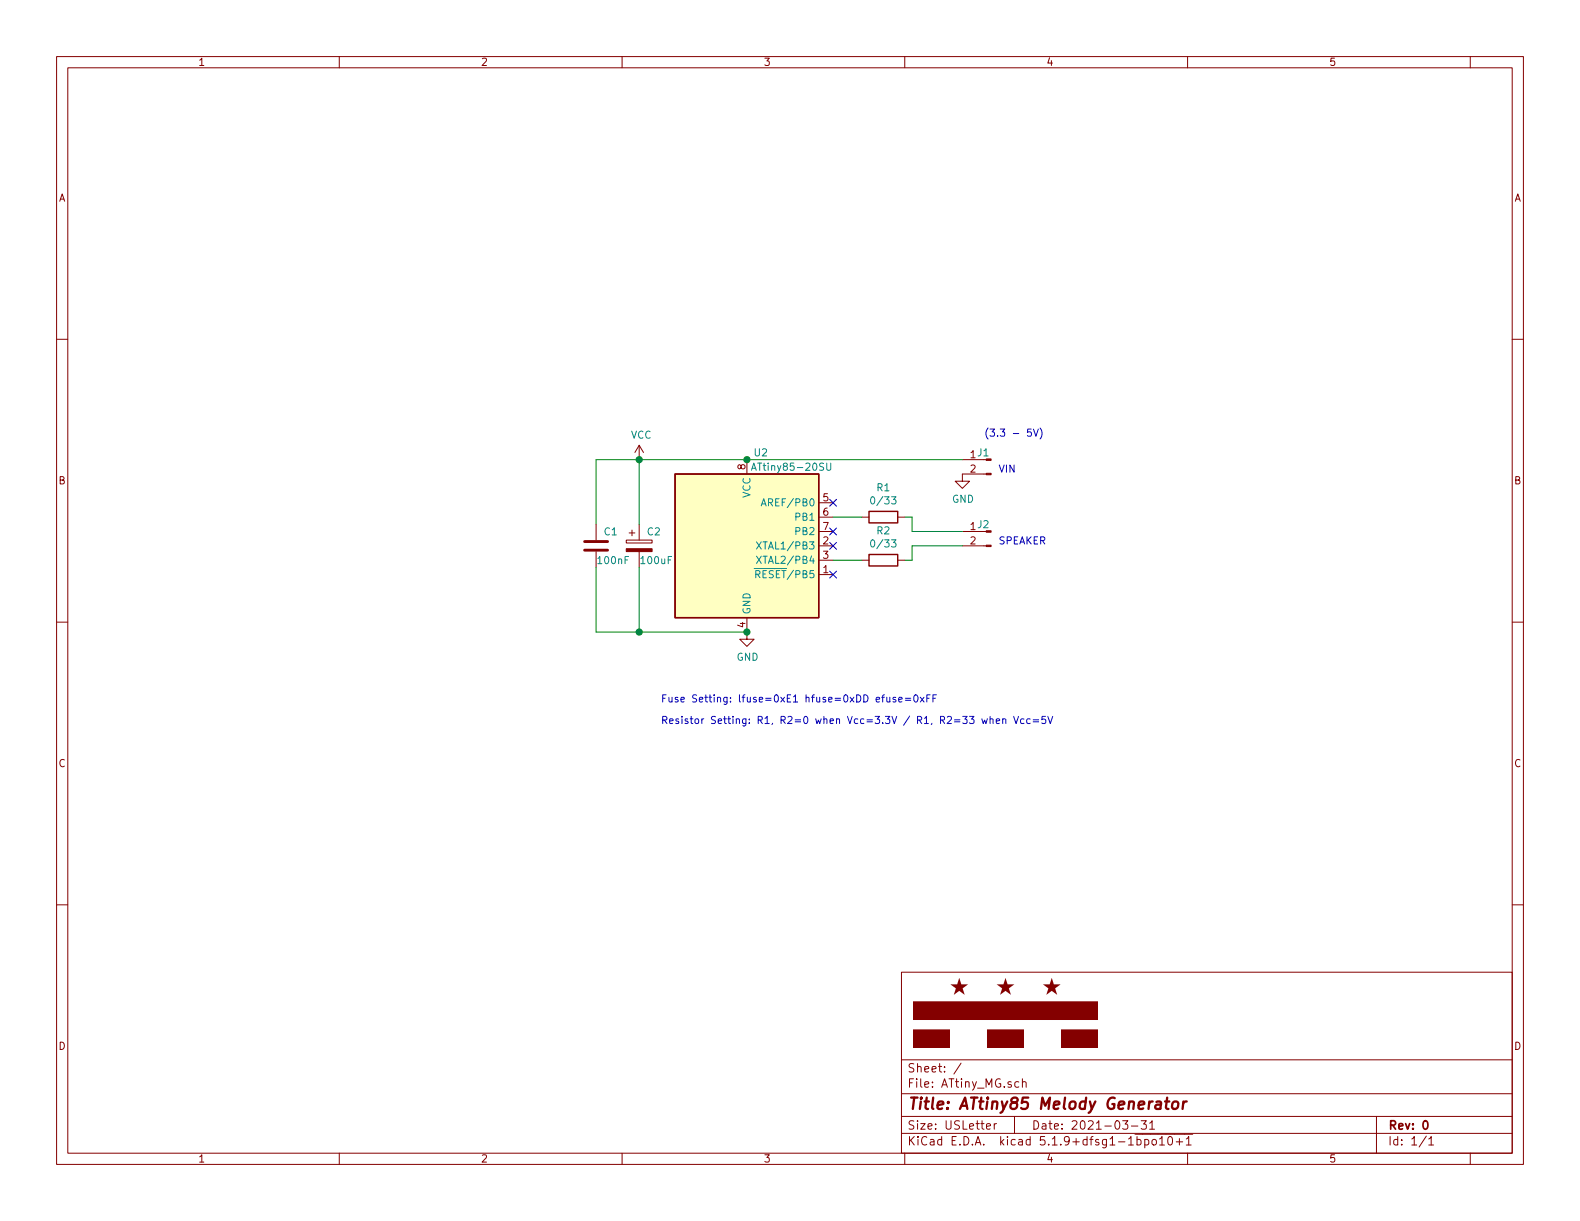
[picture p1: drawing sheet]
EESchema Schematic File Version 4
EELAYER 30 0
EELAYER END
$Descr USLetter 11000 8500
encoding utf-8
Sheet 1 1
Title "ATtiny85 Melody Generator"
Date "2021-03-31"
Rev "0"
Comp ""
Comment1 ""
Comment2 ""
Comment3 ""
Comment4 ""
$EndDescr
$Comp
L power:VCC #PWR02
U 1 1
P 4450 3200
F 0 "#PWR02" H 4450 3050 50  0001 C CNN
F 1 "VCC" H 4465 3373 50  0000 C CNN
F 2 "" H 4450 3200 50  0001 C CNN
F 3 "" H 4450 3200 50  0001 C CNN
	1    4450 3200
	1    0    0    -1  
$EndComp
$Comp
L power:GND #PWR05
U 1 1
P 5200 4400
F 0 "#PWR05" H 5200 4150 50  0001 C CNN
F 1 "GND" H 5205 4227 50  0000 C CNN
F 2 "" H 5200 4400 50  0001 C CNN
F 3 "" H 5200 4400 50  0001 C CNN
	1    5200 4400
	1    0    0    -1  
$EndComp
$Comp
L Device:R R1
U 1 1
P 6150 3600
F 0 "R1" V 5943 3600 50  0000 C CNN
F 1 "0/33" V 6034 3600 50  0000 C CNN
F 2 "Resistor_SMD:R_0805_2012Metric_Pad1.20x1.40mm_HandSolder" V 6080 3600 50  0001 C CNN
F 3 "~" H 6150 3600 50  0001 C CNN
F 4 "ERJ-6GEY0R00V / ERJ-6ENF33R0V" H 6150 3600 50  0001 C CNN "P/N"
	1    6150 3600
	0    1    1    0   
$EndComp
$Comp
L Device:CP C2
U 1 1
P 4450 3800
F 0 "C2" H 4500 3900 50  0000 L CNN
F 1 "100uF" H 4450 3700 50  0000 L CNN
F 2 "Capacitor_Tantalum_SMD:CP_EIA-3216-10_Kemet-I_Pad1.58x1.35mm_HandSolder" H 4488 3650 50  0001 C CNN
F 3 "~" H 4450 3800 50  0001 C CNN
F 4 "TPSC107M016R0200" H 4450 3800 50  0001 C CNN "P/N"
	1    4450 3800
	1    0    0    -1  
$EndComp
Connection ~ 4450 3200
Wire Wire Line
	5200 4400 4450 4400
Wire Wire Line
	4450 3200 5200 3200
Wire Wire Line
	5800 3600 6000 3600
$Comp
L power:GND #PWR06
U 1 1
P 6700 3300
F 0 "#PWR06" H 6700 3050 50  0001 C CNN
F 1 "GND" H 6705 3127 50  0000 C CNN
F 2 "" H 6700 3300 50  0001 C CNN
F 3 "" H 6700 3300 50  0001 C CNN
	1    6700 3300
	1    0    0    -1  
$EndComp
Wire Wire Line
	6000 3900 5800 3900
Wire Wire Line
	6300 3900 6350 3900
Wire Wire Line
	6350 3900 6350 3800
$Comp
L Connector:Conn_01x02_Male J1
U 1 1
P 6900 3200
F 0 "J1" H 7000 3250 50  0000 R CNN
F 1 "Conn_01x02_Male" H 7006 3287 50  0001 C CNN
F 2 "Connector_PinHeader_2.00mm:PinHeader_1x02_P2.00mm_Vertical" H 6900 3200 50  0001 C CNN
F 3 "~" H 6900 3200 50  0001 C CNN
	1    6900 3200
	-1   0    0    -1  
$EndComp
Wire Wire Line
	6350 3800 6700 3800
$Comp
L Device:C C1
U 1 1
P 4150 3800
F 0 "C1" H 4200 3900 50  0000 L CNN
F 1 "100nF" H 4150 3700 50  0000 L CNN
F 2 "Capacitor_SMD:C_0805_2012Metric_Pad1.18x1.45mm_HandSolder" H 4188 3650 50  0001 C CNN
F 3 "~" H 4150 3800 50  0001 C CNN
F 4 "885012207011" H 4150 3800 50  0001 C CNN "P/N"
	1    4150 3800
	1    0    0    -1  
$EndComp
Wire Wire Line
	4150 3200 4450 3200
Text Notes 6850 3050 0    50   ~ 0
(3.3 - 5V)
Text Notes 6950 3300 0    50   ~ 0
VIN
Wire Wire Line
	4150 3650 4150 3200
Wire Wire Line
	4150 3950 4150 4400
Wire Wire Line
	4150 4400 4450 4400
$Comp
L MCU_Microchip_ATtiny:ATtiny85-20SU U2
U 1 1
P 5200 3800
F 0 "U2" H 5350 4450 50  0000 R CNN
F 1 "ATtiny85-20SU" H 5800 4350 50  0000 R CNN
F 2 "Package_SO:SOIC-8W_5.3x5.3mm_P1.27mm" H 5200 3800 50  0001 C CIN
F 3 "http://ww1.microchip.com/downloads/en/DeviceDoc/atmel-2586-avr-8-bit-microcontroller-attiny25-attiny45-attiny85_datasheet.pdf" H 5200 3800 50  0001 C CNN
F 4 "ATTINY85-20SUR" H 5200 3800 50  0001 C CNN "P/N"
	1    5200 3800
	1    0    0    -1  
$EndComp
Connection ~ 5200 4400
Text Notes 4600 4900 0    50   ~ 0
Fuse Setting: lfuse=0xE1 hfuse=0xDD efuse=0xFF
$Comp
L Device:R R2
U 1 1
P 6150 3900
F 0 "R2" V 5943 3900 50  0000 C CNN
F 1 "0/33" V 6034 3900 50  0000 C CNN
F 2 "Resistor_SMD:R_0805_2012Metric_Pad1.20x1.40mm_HandSolder" V 6080 3900 50  0001 C CNN
F 3 "~" H 6150 3900 50  0001 C CNN
F 4 "ERJ-6GEY0R00V / ERJ-6ENF33R0V" H 6150 3900 50  0001 C CNN "P/N"
	1    6150 3900
	0    1    1    0   
$EndComp
$Comp
L Connector:Conn_01x02_Male J2
U 1 1
P 6900 3700
F 0 "J2" H 7000 3750 50  0000 R CNN
F 1 "Conn_01x02_Male" H 7006 3787 50  0001 C CNN
F 2 "Connector_PinHeader_2.00mm:PinHeader_1x02_P2.00mm_Vertical" H 6900 3700 50  0001 C CNN
F 3 "~" H 6900 3700 50  0001 C CNN
	1    6900 3700
	-1   0    0    -1  
$EndComp
Wire Wire Line
	6300 3600 6350 3600
Wire Wire Line
	6350 3600 6350 3700
Wire Wire Line
	6350 3700 6700 3700
NoConn ~ 5800 3500
NoConn ~ 5800 3700
NoConn ~ 5800 3800
NoConn ~ 5800 4000
Connection ~ 4450 4400
Wire Wire Line
	4450 3950 4450 4400
Wire Wire Line
	4450 3650 4450 3200
Connection ~ 5200 3200
Wire Wire Line
	5200 3200 6700 3200
Text Notes 6950 3800 0    50   ~ 0
SPEAKER
Text Notes 4600 5050 0    50   ~ 0
Resistor Setting: R1, R2=0 when Vcc=3.3V / R1, R2=33 when Vcc=5V
$EndSCHEMATC
